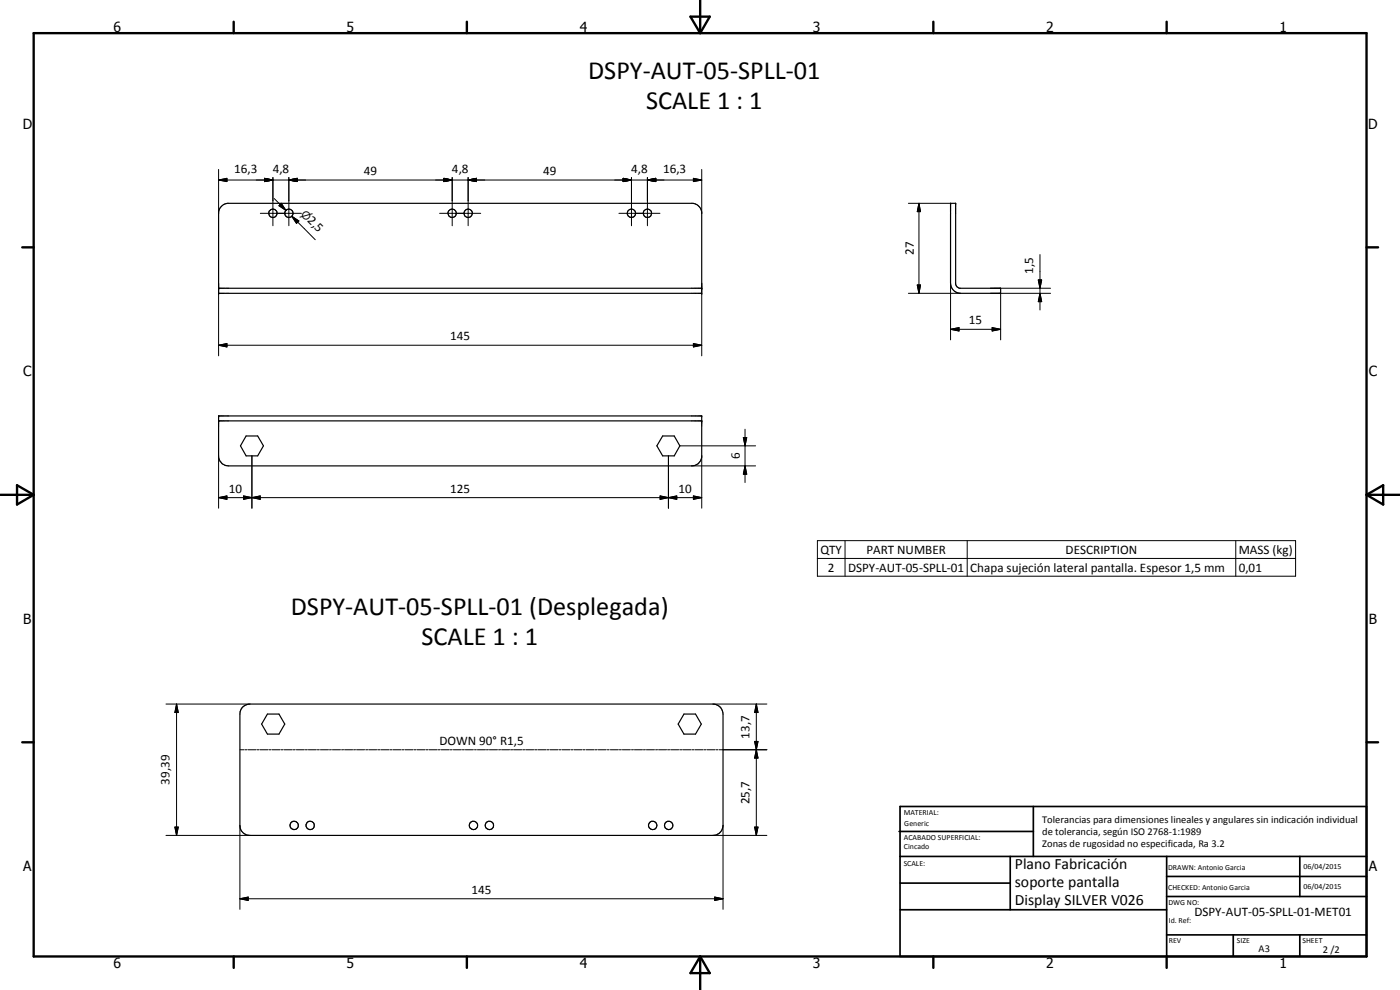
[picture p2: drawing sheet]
<svg xmlns="http://www.w3.org/2000/svg" width="420mm" height="297mm" viewBox="0 0 420 297" stroke-linecap="round" stroke-linejoin="round" font-family="sans-serif">
<g fill="none" stroke="#000" stroke-width=".35">
<path d="M66.2 62.1l.9-.7 1.1-.4h139.8a3.1 3.1 0 0 1 2.6 2.6v24.4h-145v-24.4zM285.3 61h1.5v24.3l.3 .6 .9 .6h12.3v1.5h-12a3 3 0 0 1-3-3zM65.6 86.5h145M65.6 124.8h145v12.4a3 3 0 0 1-3 2.6h-139a3 3 0 0 1-3-2.6zM65.6 126.3h145M73.9 130.8h3.4l1.8 3-1.8 3h-3.4l-1.7-3zM198.9 130.8h3.4l1.7 3-1.7 3h-3.4l-1.8-3zM72.8 212.1l1.1-.6 1.1-.3h139a3 3 0 0 1 3 3v33.4a3 3 0 0 1-3 3.1h-139a2.96 2.96 0 0 1-3-3.1v-33.4l.2-1.1zM80.3 214.2h3.4l1.8 3.1-1.8 3h-3.4l-1.8-3zM205.3 214.2h3.4l1.8 3.1-1.8 3h-3.4l-1.8-3z"/>
<circle cx="81.9" cy="64" r="1.25"/>
<circle cx="86.7" cy="64" r="1.26"/>
<circle cx="135.7" cy="64" r="1.24"/>
<circle cx="140.5" cy="64" r="1.26"/>
<circle cx="189.5" cy="64" r="1.26"/>
<circle cx="194.3" cy="64" r="1.24"/>
<circle cx="88.3" cy="247.6" r="1.26"/>
<circle cx="93.1" cy="247.6" r="1.25"/>
<circle cx="142.1" cy="247.7" r="1.25"/>
<circle cx="146.9" cy="247.6" r="1.26"/>
<circle cx="195.9" cy="247.6" r="1.26"/>
<circle cx="200.7" cy="247.6" r="1.26"/>
</g>
<g fill="#000">
<circle cx="285.3" cy="61" r=".18"/>
<circle cx="286.8" cy="61" r=".18"/>
<circle cx="65.6" cy="86.5" r=".18"/>
<circle cx="65.6" cy="88" r=".18"/>
<circle cx="210.6" cy="88" r=".18"/>
<circle cx="210.6" cy="86.5" r=".18"/>
<circle cx="65.6" cy="124.8" r=".18"/>
<circle cx="65.6" cy="126.3" r=".18"/>
<circle cx="210.6" cy="124.8" r=".18"/>
<circle cx="210.6" cy="126.3" r=".18"/>
</g>
<g fill="none" stroke="#000" stroke-width=".3">
<path d="M65.6 54l2.5-.5v1zM65.6 50.8v13.2M65.6 54h145M79.4 53.5l2.5 .5-2.5 .5zM81.9 53.3v14.4M82.3 59.6l3.5 3.5M86.7 54l2.5-.5v1zM86.7 53.3v14.4M133.2 53.5l2.5 .5-2.5 .5zM135.7 53.3v14.4M140.5 54l2.5-.5v1zM140.5 53.3v14.4"/>
<path d="M187 53.5l2.5 .5-2.5 .5zM189.5 53.3v14.4M194.3 54l2.5-.5v1zM194.3 53.3v14.4M208.1 53.5l2.5 .5-2.5 .5zM210.6 50.8v13.2M78.1 64h12.4M84.4 61l1.4 2.1-2.1-1.4zM87.6 64.9l2.1 1.4-.7 .7zM87.6 64.9l1.8 1.8M87.6 64.9l7 7M131.9 64h12.4"/>
<path d="M185.7 64h12.4M272.6 61h12.7M275.8 61l.5 2.5h-1zM275.8 61v27M312.1 76.4v16.6M65.6 85v21.8M210.6 85v21.8M272.6 88h15.7M275.3 85.5h1l-.5 2.5zM285.3 98.8l2.5-.5v1zM285.3 98.8h15M285.3 85v17"/>
<path d="M297.3 88h18M297.3 86.5h18M297.8 98.3l2.5 .5-2.5 .5zM300.3 88v14M311.6 84h1l-.5 2.5zM312.1 88l.5 2.5h-1zM65.6 103.6l2.5-.5v1zM65.6 103.6h145M208.1 103.1l2.5 .5-2.5 .5zM65.6 136.8v15.7M75.6 136.8v15.7M200.6 136.8v15.7"/>
<path d="M204 133.8h22.8M207.6 139.8h19.2M210.6 136.8v15.7M223.1 131.3h1l-.5 2.5zM223.6 139.8l.5 2.5h-1zM223.6 128.8v16M65.6 149.3l2.5-.5v1zM65.6 149.3h145M73.1 148.8l2.5 .5-2.5 .5zM73.1 148.8l5 1v-1l-5 1zM75.6 149.3l2.5-.5v1zM198.1 148.8l2.5 .5-2.5 .5z"/>
<path d="M198.1 148.8l5 1v-1l-5 1zM200.6 149.3l2.5-.5v1zM208.1 148.8l2.5 .5-2.5 .5zM245.3 162.2h143.5v10.7h-143.5zM245.3 167.6h143.5M253.6 162.2v10.7M290.3 162.2v10.7M370.9 162.2v10.7M49.8 211.2h25.2M53 211.2l.5 2.6h-1zM53 211.2v39.5M214 211.2h16.2"/>
<path d="M227 211.2l.5 2.6h-1zM227 211.2v39.5M72 225h1.2M73.5 225h.6M74.4 225h2.4M77.1 225h.7M78.1 225h2.4M80.8 225h.6M81.6 225h2.5M84.4 225h.6M85.3 225h2.4M88 225h.6"/>
<path d="M88.9 225h2.4M91.6 225h.6M92.5 225h2.4M95.2 225h.6M96.2 225h2.4M98.9 225h.6M99.8 225h2.4M102.5 225h.6M103.4 225h2.4M106.1 225h.6M107 225h2.4M109.8 225h.6"/>
<path d="M110.6 225h2.5M113.4 225h.6M114.3 225h2.4M117 225h.6M117.9 225h2.4M120.6 225h.6M121.5 225h2.4M124.2 225h.7M125.2 225h2.4M127.9 225h.6M128.8 225h2.4M131.5 225h.6"/>
<path d="M132.4 225h2.4M135.1 225h.6M136 225h2.5M138.8 225h.5M139.6 225h2.5M142.4 225h.5M143.3 225h2.4M146 225h.6M146.9 225h2.4M149.6 225h.6M150.5 225h2.4M153.2 225h.7"/>
<path d="M154.1 225h2.5M156.9 225h.6M157.8 225h2.4M160.5 225h.6M161.4 225h2.4M164.1 225h.6M165 225h2.5M167.8 225h.5M168.6 225h2.5M171.4 225h.6M172.3 225h2.4M175 225h.6"/>
<path d="M175.9 225h2.4M178.6 225h.6M179.5 225h2.4M182.3 225h.5M183.2 225h2.4M185.9 225h.6M186.8 225h2.4M189.5 225h.6M190.4 225h2.4M193.1 225h.6M194 225h2.4M196.8 225h.5"/>
<path d="M197.6 225h2.5M200.4 225h.6M201.3 225h2.4M204 225h.6M204.9 225h2.4M207.6 225h.6M208.5 225h2.4M211.2 225h.7M212.2 225h2.4M214.9 225h.6M215.8 225h14.4M226.5 222.5h1l-.5 2.5z"/>
<path d="M226.5 222.5l1 5h-1l1-5zM227 225l.5 2.5h-1zM49.8 250.7h25.2M52.5 248.2h1l-.5 2.5zM72 247.6v25.2M214 250.7h16.2M217 247.6v25.2M226.5 248.2h1l-.5 2.5zM72 269.7l2.5-.5v1zM72 269.7h145M214.5 269.2l2.5 .5-2.5 .5z"/>
</g>
<g fill="none" stroke="#000" stroke-width=".71">
<path d="M10.1 9.9h400v277.1h-400zM70.1 6.5v3.4M140.1 6.5v3.4M207.2 5h5.8l-2.9 4.9zM210.1 0v9.9M280.1 6.5v3.4M350.1 6.5v3.4M6.7 74.2h3.4M410.1 74.2h3.5M.1 148.5h10M5.1 145.6l5 2.9-5 2.9zM410.1 148.5h10"/>
<path d="M410.1 148.5l5-2.9v5.8zM6.7 222.7h3.4M410.1 222.7h3.5M70.1 287v3.4M140.1 287v3.4M210.1 287v10M210.1 287l2.9 5h-5.8zM280.1 287v3.4M350.1 287v3.4"/>
</g>
<g fill="none" stroke="#000" stroke-width=".51">
<path d="M269.8 249.5h40.3M270.1 242h140v45h-140zM270.1 257h140M303.2 257v16M310.1 242v15M350.1 257v30M390.1 257v12M270.1 265h33.1M270.1 273h80M350.1 269h60M350.1 263h60M350.1 280.5h60"/>
<path d="M370.1 280.5v6.5M390.1 280.5v6.5"/>
</g>
<g fill="#000">
<path d="M65.6 54l2.5-.5v1zM79.4 53.5l2.5 .5-2.5 .5zM86.7 54l2.5-.5v1zM133.2 53.5l2.5 .5-2.5 .5zM140.5 54l2.5-.5v1zM187 53.5l2.5 .5-2.5 .5zM194.3 54l2.5-.5v1zM208.1 53.5l2.5 .5-2.5 .5zM84.4 61l1.4 2.1-2.1-1.4zM87.6 64.9l2.1 1.4-.7 .7zM275.8 61l.5 2.5h-1zM275.3 85.5h1l-.5 2.5z"/>
<path d="M285.3 98.8l2.5-.5v1zM297.8 98.3l2.5 .5-2.5 .5zM311.6 84h1l-.5 2.5zM312.1 88l.5 2.5h-1zM65.6 103.6l2.5-.5v1zM208.1 103.1l2.5 .5-2.5 .5zM223.1 131.3h1l-.5 2.5zM65.6 149.3l2.5-.5v1zM73.1 148.8l2.5 .5-2.5 .5zM75.6 149.3l2.5-.5v1zM198.1 148.8l2.5 .5-2.5 .5zM200.6 149.3l2.5-.5v1z"/>
<path d="M208.1 148.8l2.5 .5-2.5 .5zM223.6 139.8l.5 2.5h-1zM53 211.2l.5 2.6h-1zM227 211.2l.5 2.6h-1zM226.5 222.5h1l-.5 2.5zM227 225l.5 2.5h-1zM52.5 248.2h1l-.5 2.5zM226.5 248.2h1l-.5 2.5zM72 269.7l2.5-.5v1zM214.5 269.2l2.5 .5-2.5 .5z"/>
</g>
<g font-size="7.9">
<text x="176.5" y="23.7">DSPY-AUT-05-SPLL-01</text>
<text x="193.9" y="32.7">SCALE 1 : 1</text>
<text x="87.3" y="184.6">DSPY-AUT-05-SPLL-01 (Desplegada)</text>
<text x="126.5" y="193.5">SCALE 1 : 1</text>
</g>
<g font-size="4.7">
<text x="304.6" y="260.8">Plano Fabricación</text>
<text x="304.6" y="266.2">soporte pantalla</text>
<text x="304.6" y="271.6">Display SILVER V026</text>
</g>
<g font-size="4.2">
<text x="34" y="9.6">6</text>
<text x="104" y="9.6">5</text>
<text x="174" y="9.6">4</text>
<text x="244" y="9.6">3</text>
<text x="314" y="9.6">2</text>
<text x="384" y="9.6">1</text>
<text x="6.8" y="38.7">D</text>
<text x="410.6" y="38.7">D</text>
<text x="7" y="112.9">C</text>
<text x="410.8" y="112.9">C</text>
<text x="7" y="187.1">B</text>
<text x="410.8" y="187.1">B</text>
<text x="7" y="261.4">A</text>
<text x="410.8" y="261.4">A</text>
<text x="34" y="290.4">6</text>
<text x="104" y="290.4">5</text>
<text x="174" y="290.4">4</text>
<text x="244" y="290.4">3</text>
<text x="314" y="290.4">2</text>
<text x="384" y="290.4">1</text>
</g>
<g font-size="3.9">
<text x="70.3" y="51.9">16,3</text>
<text x="81.9" y="51.9">4,8</text>
<text x="109.2" y="52.5">49</text>
<text x="135.6" y="51.9">4,8</text>
<text x="163" y="52.5">49</text>
<text x="189.4" y="51.9">4,8</text>
<text x="199" y="51.9">16,3</text>
<text x="92.1" y="66.4" transform="rotate(45 92.1 66.4)">2,5</text>
<text x="274.3" y="76.5" transform="rotate(-90 274.3 76.5)">27</text>
<text x="310.1" y="82.1" transform="rotate(-90 310.1 82.1)">1,5</text>
<text x="290.8" y="97.3">15</text>
<text x="135.1" y="102.1">145</text>
<text x="222.1" y="137.8" transform="rotate(-90 222.1 137.8)">6</text>
<text x="68.7" y="147.8">10</text>
<text x="135.1" y="147.8">125</text>
<text x="203.7" y="147.8">10</text>
<text x="246.2" y="166.2">QTY</text>
<text x="260" y="166.2">PART NUMBER</text>
<text x="319.8" y="166.2">DESCRIPTION</text>
<text x="371.8" y="166.3">MASS (kg)</text>
<text x="248.5" y="171.5">2</text>
<text x="254.5" y="171.5">DSPY-AUT-05-SPLL-01</text>
<text x="291.2" y="171.6">Chapa sujeción lateral pantalla. Espesor 1,5 mm</text>
<text x="371.8" y="171.5">0,01</text>
<text x="224.9" y="221.6" transform="rotate(-90 224.9 221.6)">13,7</text>
<text x="131.9" y="223.6">DOWN 90° R1,5</text>
<text x="50.9" y="235.5" transform="rotate(-90 50.9 235.5)">39,39</text>
<text x="224.9" y="241.3" transform="rotate(-90 224.9 241.3)">25,7</text>
<text x="141.6" y="268.1">145</text>
<text x="358.5" y="275">DSPY-AUT-05-SPLL-01-MET01</text>
</g>
<text font-size="3.3" x="90.1" y="64.4" transform="rotate(45 90.1 64.4)">n</text>
<g font-size="3.1">
<text x="312.7" y="246.8">Tolerancias para dimensiones lineales y angulares sin indicación individual</text>
<text x="312.7" y="250.4">de tolerancia, según ISO 2768-1:1989</text>
<text x="312.7" y="254">Zonas de rugosidad no especificada, Ra 3.2</text>
<text x="377.7" y="285.6">A3</text>
<text x="397" y="285.9">2 /2</text>
</g>
<g font-size="2.4">
<text x="271.2" y="244.4">MATERIAL:</text>
<text x="271.3" y="252">ACABADO SUPERFICIAL:</text>
<text x="271.4" y="247.9">Generic</text>
<text x="271.3" y="254.6">Cincado</text>
<text x="271.2" y="259.7">SCALE:</text>
<text x="350.6" y="260.9">DRAWN: Antonio Garcia</text>
<text x="391.2" y="260.6">06/04/2015</text>
<text x="350.6" y="267">CHECKED: Antonio Garcia</text>
<text x="391.2" y="266.7">06/04/2015</text>
<text x="350.6" y="271.4">DWG NO:</text>
<text x="350.8" y="276.9">Id. Ref:</text>
<text x="350.8" y="282.8">REV</text>
<text x="371.2" y="282.9">SIZE</text>
<text x="390.9" y="282.9">SHEET</text>
</g>
</svg>
